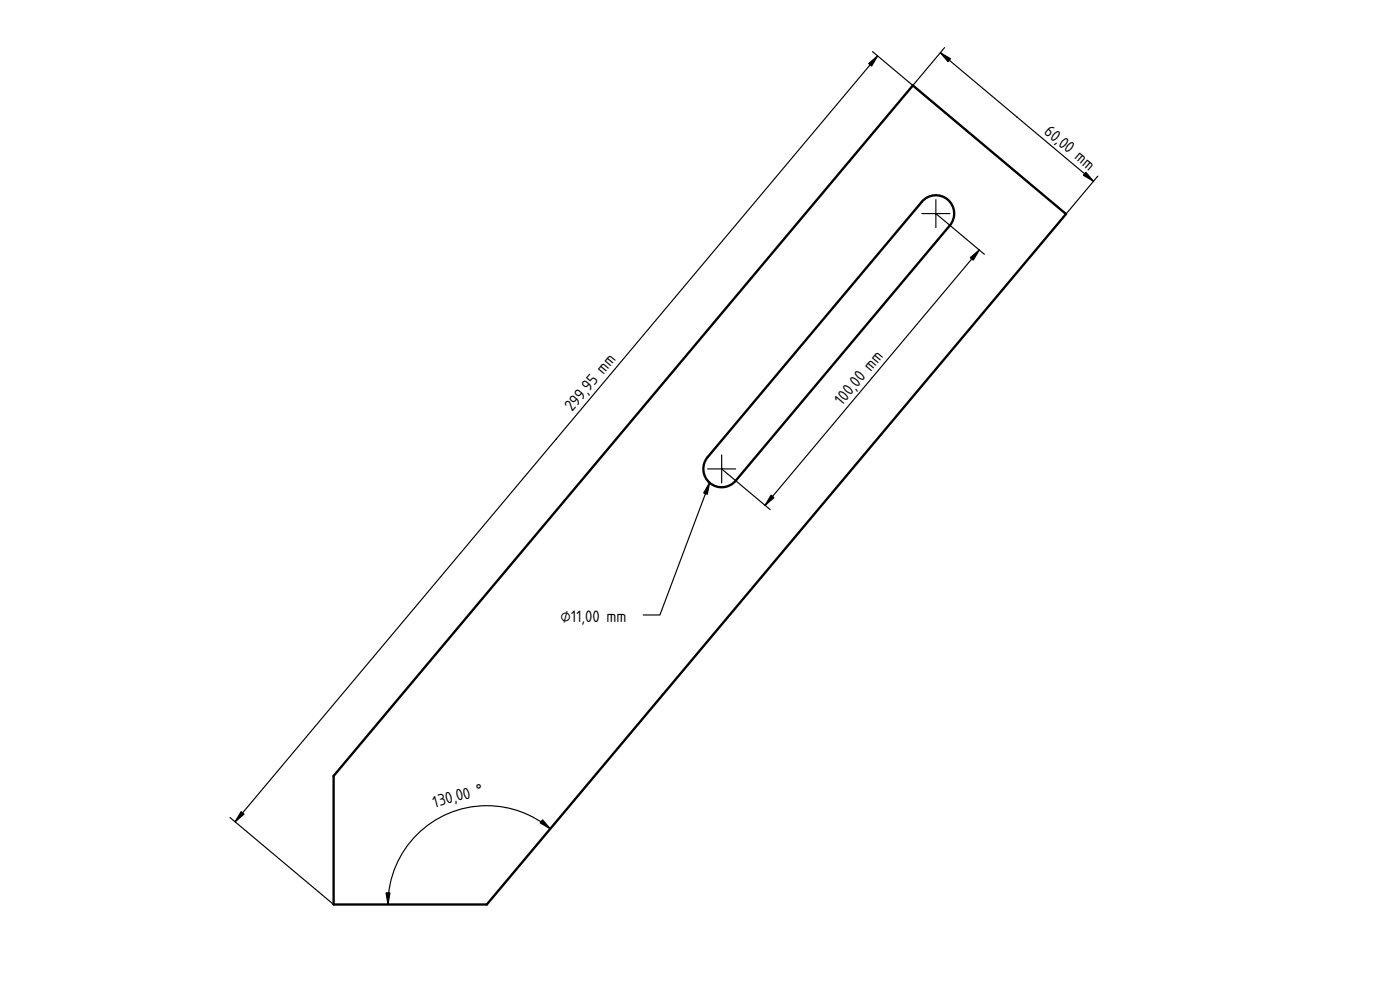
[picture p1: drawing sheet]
<svg xmlns="http://www.w3.org/2000/svg" width="420mm" height="297mm" viewBox="0 0 420 297" stroke-linecap="round" stroke-linejoin="round" font-family="sans-serif">
<path d="M210 148.5h.1" fill="none" stroke="#000" stroke-width=".3"/>
<path d="M277.3 59.9a5.5 5.5 0 0 1 7.4 .3 5.5 5.5 0 0 1 .4 7.4l-64.3 76.6a5.5 5.5 0 0 1-7.8 .7 5.5 5.5 0 0 1-.6-7.7z" fill-rule="evenodd" fill="#fff"/>
<path d="M274 25.6l45.9 38.6-173.8 207.2h-46v-38.6zM277.3 59.9a5.5 5.5 0 0 1 7.4 .3 5.5 5.5 0 0 1 .4 7.4l-64.3 76.6a5.5 5.5 0 0 1-7.8 .7 5.5 5.5 0 0 1-.6-7.7z" fill="none" stroke="#000" stroke-width=".7"/>
<g fill="#000" stroke="#000" stroke-width=".35">
<path d="M260.7 19.1l2.7-2.3-1.8 3zM282.2 15.8l3.1 1.8-.8 .9zM325.9 51.7l2.3 2.7-3.1-1.8zM291.2 77.3l2.7-2.3-1.8 3.1zM213 144.8l-.7 3.5-1.1-.4zM231.4 148.6l.9 .7-2.7 2.3zM72.4 243.5l.9 .8-2.7 2.3zM162.8 246l2.3 2.7-3-1.8zM115.9 267.9h1.1l-.6 3.5z"/>
<path d="M280.9 59.9v8.4zM276.7 64.1h8.4z" fill-rule="evenodd"/>
<path d="M216.6 136.5v8.4zM212.4 140.7h8.4z" fill-rule="evenodd"/>
</g>
<path d="M210 148.5h.1" fill="none" stroke="#000" stroke-width=".3"/>
<path d="M261.9 15.5l31 26.1M263.4 16.8l-192.8 229.8M282.2 15.8l46 38.6M283.5 14.3l-9.5 11.3M329.5 52.9l-9.6 11.3M280.9 64.1l14.5 12.2M293.9 75l-64.3 76.6M213 144.8l-15 39.7h-5M216.6 140.7l14.5 12.2M69 245.3l31.1 26.1M165.1 248.7a29.6 29.6 0 0 0-31.5-4.2 29.6 29.6 0 0 0-17.2 26.9" fill="none" stroke="#000" stroke-width=".35"/>
<g font-size="4.7">
<text x="313.1" y="39.8" transform="rotate(40 313.1 39.8)">60,0</text>
<text x="322.3" y="47.5" transform="rotate(40 322.3 47.5)">mm</text>
<text x="261.4" y="111.5" transform="rotate(-50 261.4 111.5)">mm</text>
<text x="171.7" y="123.7" transform="rotate(-50 171.7 123.7)">29 ,95 mm</text>
<text x="252.8" y="121.8" transform="rotate(-50 252.8 121.8)">10 ,0</text>
<text x="168.3" y="186.8">⌀11,00 mm</text>
<text x="130.4" y="242.3" transform="rotate(-15 130.4 242.3)">130,00 °</text>
</g>
</svg>
